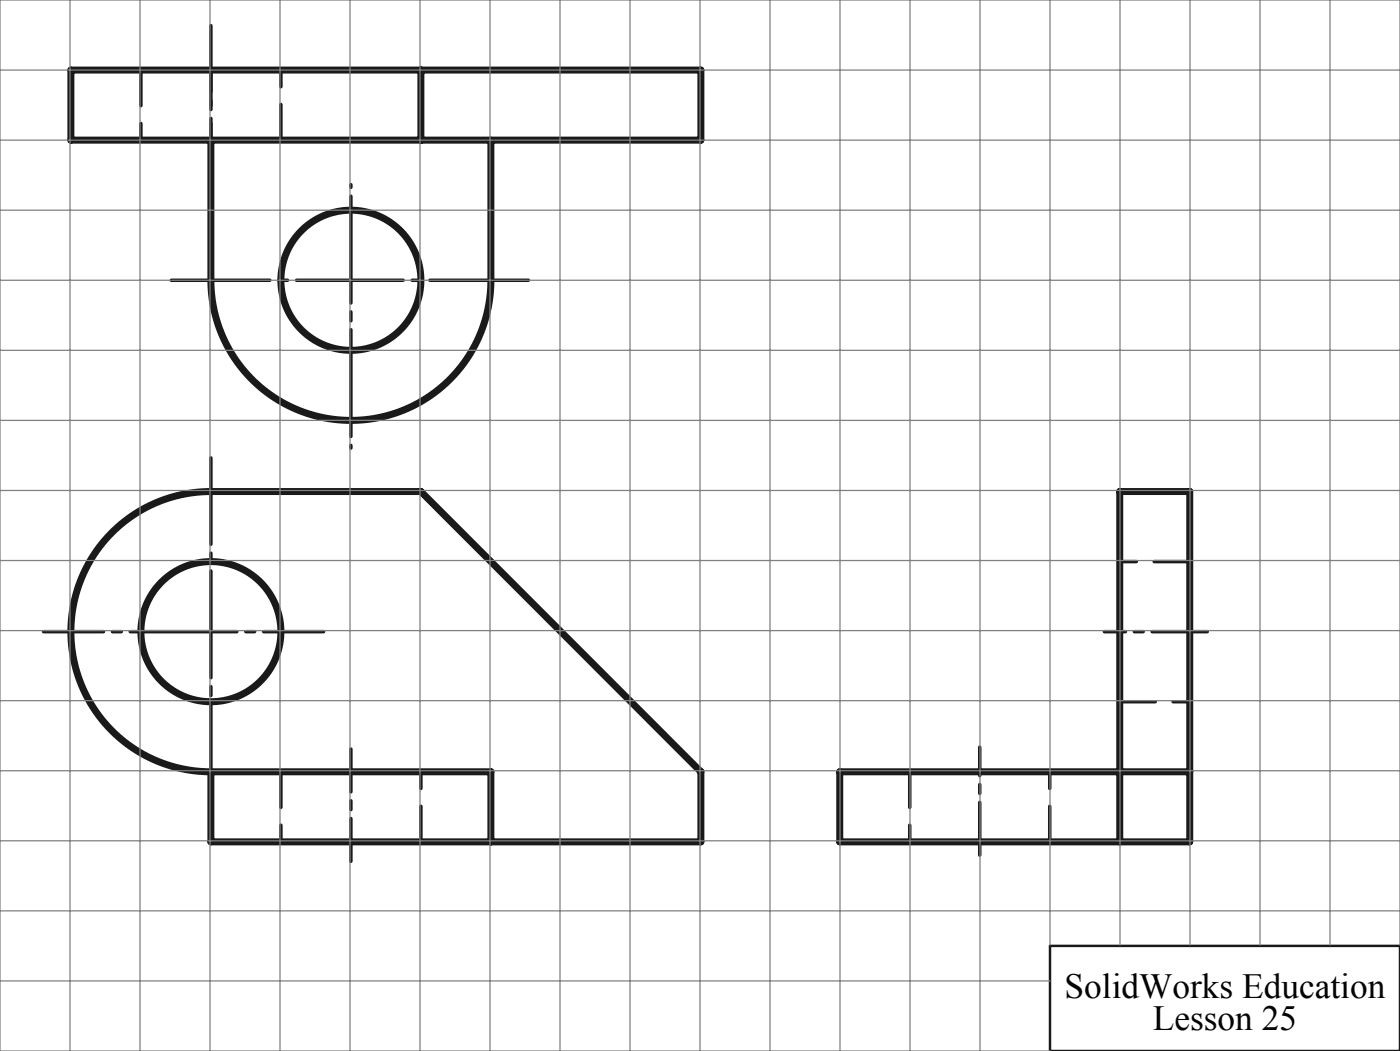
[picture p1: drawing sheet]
<svg xmlns="http://www.w3.org/2000/svg" width="200mm" height="150mm" viewBox="0 0 200 150" stroke-linecap="round" stroke-linejoin="round" font-family="sans-serif">
<g fill="none" stroke="#191924" stroke-width="1" stroke-linecap="butt">
<path d="M30.1 40a20 20 0 0 0 20 20 20 20 0 0 0 20-20M30.1 70.2a20 20 0 0 0-20 20 20 20 0 0 0 20 20"/>
<circle cx="50.1" cy="40" r="10"/>
<circle cx="30.1" cy="90.2" r="10"/>
</g>
<path d="M150 135h50v15h-50z" fill="none" stroke="#191924" stroke-width=".35"/>
<path d="M24.5 40h51" fill="none" stroke="#191924" stroke-width=".5" stroke-dasharray="15.2 1.3 1.3 1.3" stroke-dashoffset="1.2"/>
<path d="M50.1 26.4v37.5" fill="none" stroke="#191924" stroke-width=".5" stroke-dasharray="15.2 1.3 1.3 1.3" stroke-dashoffset="-1.7"/>
<path d="M30.1 65.4v47.5" fill="none" stroke="#191924" stroke-width=".5" stroke-dasharray="15.2 1.3 1.3 1.3" stroke-dashoffset="2.9"/>
<path d="M46.2 90.2h-40" fill="none" stroke="#191924" stroke-width=".5" stroke-dasharray="15.2 1.3 1.3 1.3" stroke-dashoffset="6.7"/>
<path d="M50.1 122.9v-16" fill="none" stroke="#191924" stroke-width=".5" stroke-dasharray="15.2 1.3 1.3 1.3" stroke-dashoffset="9.1"/>
<path d="M30.1 26.4v-22.7" fill="none" stroke="#191924" stroke-width=".5" stroke-dasharray="15.2 1.3 1.3 1.3" stroke-dashoffset="5.8"/>
<path d="M140 122v-15.4" fill="none" stroke="#191924" stroke-width=".5" stroke-dasharray="15.2 1.3 1.3 1.3" stroke-dashoffset="7.7"/>
<path d="M172.5 90.2h-14.7" fill="none" stroke="#191924" stroke-width=".5" stroke-dasharray="15.2 1.3 1.3 1.3" stroke-dashoffset="7.4"/>
<path d="M20.1 10v10M30.1 10v10M40.1 20v-10M170 80.2h-10M40.1 110.2v10M130 110.2v10M160 100.2h10M60.1 120.2v-10M150 120.2v-10" fill="none" stroke="#191924" stroke-width=".5" stroke-dasharray="5.1 2.5"/>
<path d="M10.1 10h90v10h-90zM60.1 10v10M30.1 20v20M70.1 20v20M30.1 70.2h30l40 40v10h-70v-10h40v10M170 110.2h-50v10h50v-50h-10v50" fill="none" stroke="#191924" stroke-width="1"/>
<g fill="none" stroke="#808080" stroke-width=".18">
<path d="M0 10h200M10 0v150M20 0v150M30 0v150M40 0v150M50 0v150M60 0v150M70 0v150M80 0v150M90 0v150M100 0v150M110 0v150"/>
<path d="M120 0v150M130 0v150M140 0v150M150 0v134.9M160 0v134.9M170 0v134.9M180 0v134.9M190 0v134.9M0 30h200M0 20h200M0 50h200M0 40h200"/>
<path d="M0 70h200M0 60h200M0 90h200M0 80h200M0 110h200M0 100h200M0 130h200M0 120h200M200 134.9v-134.9h-200v150h150M0 140h150"/>
</g>
<g font-size="5">
<text x="152.1" y="142.4">SolidWorks Education</text>
<text x="164.7" y="147">Lesson 25</text>
</g>
</svg>
